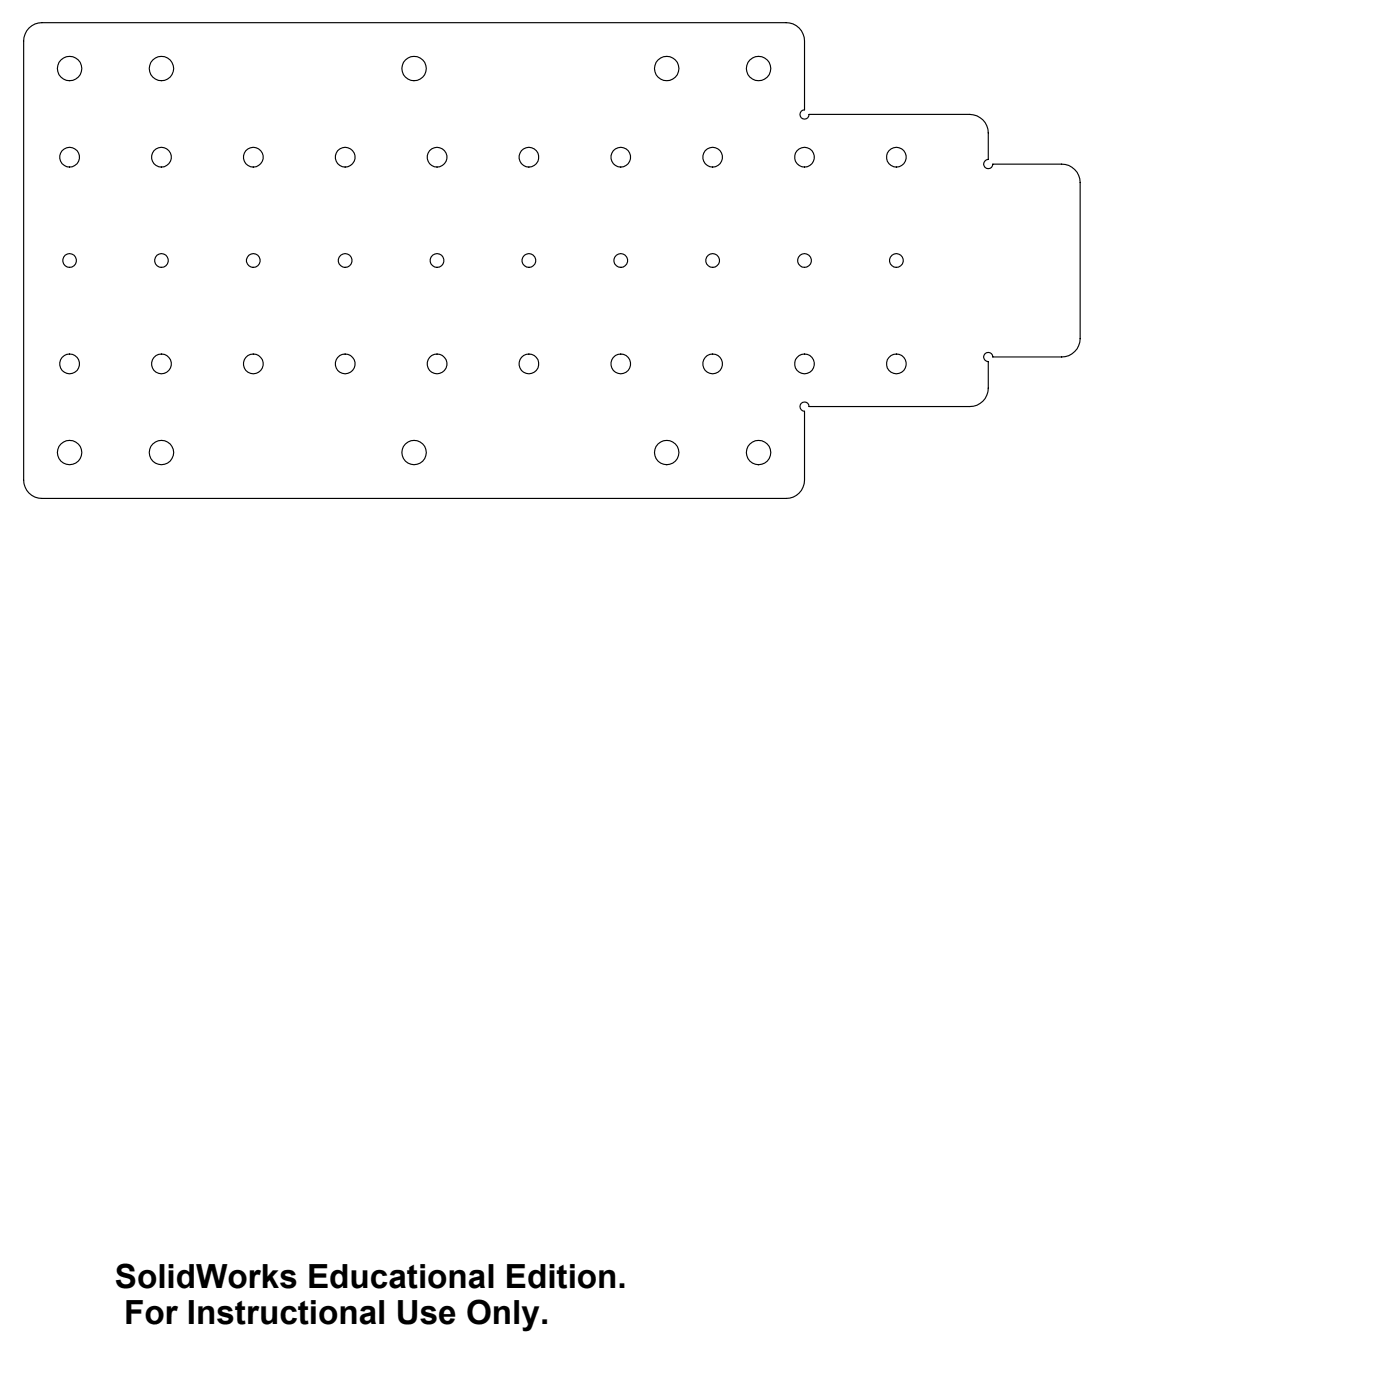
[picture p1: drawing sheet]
<svg xmlns="http://www.w3.org/2000/svg" width="305mm" height="305mm" viewBox="0 0 305 305" stroke-linecap="round" stroke-linejoin="round" font-family="sans-serif">
<g fill="none" stroke="#000" stroke-width=".25">
<path d="M6.3 6.1a3.8 3.8 0 0 1 2.8-1.2h162.1a4 4 0 0 1 4 4v15a1 1 0 0 0-1.1 1 1 1 0 0 0 1 1 1 1 0 0 0 1-1h35a4 4 0 0 1 4.1 4v5.8a1 1 0 0 0-1.1 1 1 1 0 0 0 1 1 1 1 0 0 0 1-1h15a4 4 0 0 1 4.1 4v34a4 4 0 0 1-4.1 4h-15a1 1 0 0 0-1-1 1 1 0 0 0-1 1.1 1 1 0 0 0 1.1 .9v5.8a4 4 0 0 1-4.1 4h-35a1 1 0 0 0-1-1 1 1 0 0 0-1 1 1 1 0 0 0 1.1 1v15a4 4 0 0 1-4 4h-162.1a4 4 0 0 1-3.9-4v-95.6a4.2 4.2 0 0 1 1.1-2.8z"/>
<circle cx="15.2" cy="14.9" r="2.66"/>
<circle cx="35.1" cy="14.9" r="2.65"/>
<circle cx="90.2" cy="14.9" r="2.66"/>
<circle cx="145.2" cy="14.9" r="2.66"/>
<circle cx="165.2" cy="14.9" r="2.66"/>
<circle cx="15.1" cy="34.2" r="2.15"/>
<circle cx="35.1" cy="34.2" r="2.15"/>
<circle cx="55.1" cy="34.2" r="2.15"/>
<circle cx="75.1" cy="34.2" r="2.15"/>
<circle cx="95.2" cy="34.2" r="2.15"/>
<circle cx="115.2" cy="34.2" r="2.15"/>
<circle cx="135.1" cy="34.2" r="2.15"/>
<circle cx="155.1" cy="34.2" r="2.15"/>
<circle cx="175.1" cy="34.2" r="2.15"/>
<circle cx="195.1" cy="34.2" r="2.15"/>
<circle cx="15.2" cy="56.7" r="1.48"/>
<circle cx="35.2" cy="56.7" r="1.48"/>
<circle cx="55.2" cy="56.7" r="1.48"/>
<circle cx="75.1" cy="56.7" r="1.49"/>
<circle cx="95.1" cy="56.7" r="1.49"/>
<circle cx="115.1" cy="56.7" r="1.49"/>
<circle cx="135.1" cy="56.7" r="1.49"/>
<circle cx="155.2" cy="56.7" r="1.49"/>
<circle cx="175.2" cy="56.7" r="1.49"/>
<circle cx="195.2" cy="56.7" r="1.49"/>
<circle cx="15.2" cy="79.2" r="2.15"/>
<circle cx="35.1" cy="79.2" r="2.15"/>
<circle cx="55.2" cy="79.2" r="2.15"/>
<circle cx="75.2" cy="79.2" r="2.15"/>
<circle cx="95.2" cy="79.2" r="2.15"/>
<circle cx="115.2" cy="79.2" r="2.15"/>
<circle cx="135.2" cy="79.2" r="2.15"/>
<circle cx="155.2" cy="79.2" r="2.15"/>
<circle cx="175.1" cy="79.2" r="2.15"/>
<circle cx="195.1" cy="79.2" r="2.15"/>
<circle cx="15.2" cy="98.5" r="2.65"/>
<circle cx="35.1" cy="98.5" r="2.64"/>
<circle cx="90.2" cy="98.5" r="2.65"/>
<circle cx="145.2" cy="98.5" r="2.66"/>
<circle cx="165.2" cy="98.5" r="2.66"/>
</g>
<g font-size="7.2">
<text x="25" y="280.3">SolidWorks Educational Edition.</text>
<text x="27" y="288.2">For Instructional Use Only.</text>
</g>
</svg>
